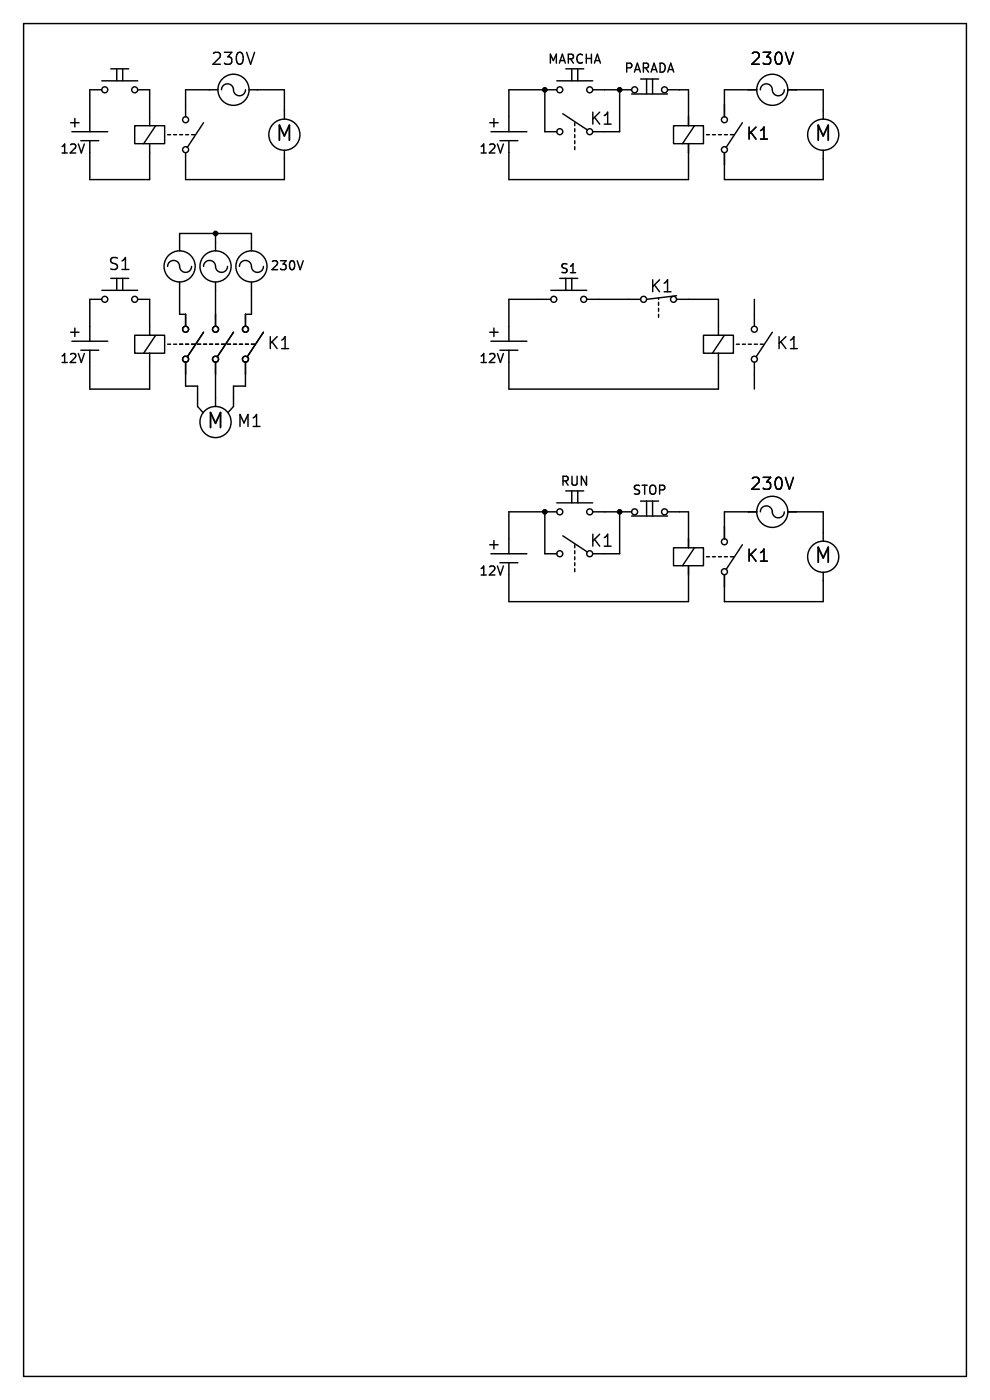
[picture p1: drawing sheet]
<svg xmlns="http://www.w3.org/2000/svg" width="210mm" height="297mm" viewBox="0 0 210 297" stroke-linecap="round" stroke-linejoin="round" font-family="sans-serif">
<g fill="none" stroke="#000" stroke-width=".3">
<path d="M5 5h200v287h-200zM21.6 19.1h-2.6v8.8M21.6 17.1h7.6M23.5 14.6h3.8M24.8 14.6v2.5M26 14.6v2.5M29.2 19.1h2.5v7.6M46.2 19.1h-6.8v5.7M47 19.1a1.31 1.31 0 0 1 1.5-1.3 1.31 1.31 0 0 1 1.1 1.6 1.27 1.27 0 0 0 1.4 .9 1.27 1.27 0 0 0 1.1-1.2M52.8 19.1h7.5v6.2M115.6 19.1v8.8h2.5M118.1 19.1h-10.2v8.8"/>
<path d="M118.1 17.1h7.6M121.3 14.6v2.5M122.6 14.6v2.5M125.7 19.1h8.3M131.4 19.1v8.8h-3.1M134 19.9h7.6M137.2 16.8v3.1M138.4 16.8v3.1M141.6 19.1h4.4v7.6M160.5 19.1h-6.8v5.7M161.3 19.1a1.31 1.31 0 0 1 1.5-1.3 1.31 1.31 0 0 1 1.1 1.6 1.27 1.27 0 0 0 1.4 .9 1.27 1.27 0 0 0 1.1-1.2M167.1 19.1h7.5v6.2"/>
<path d="M15 26h1.8M15.2 27.9h7.7M15.9 25.1v1.8M17.1 29.8h3.9M19 29.8v8.3h12.7v-7.6M28.6 26.7h6.3v3.8h-6.3zM33 26.7l-2.5 3.8M35.6 28.6h.6M36.8 28.6h.7M38.1 28.6h.6M39.4 28.6h.6M40.6 28.6h.7"/>
<path d="M43.2 26l-3.4 5.2M60.3 31.9v6.2h-20.9v-5.7M103.9 26h1.8M104.1 27.9h7.7M104.8 25.1v1.8M106 29.8h3.9M107.9 29.8v8.3h38.1v-7.6M119.4 24.1l5.2 3.5M121.9 26v.7M121.9 27.3v.6M121.9 28.6v.6M121.9 29.8v.7"/>
<path d="M121.9 31.1v.7M142.9 26.7h6.3v3.8h-6.3zM147.3 26.7l-2.5 3.8M149.9 28.6h.6M151.1 28.6h.7M152.4 28.6h.6M153.7 28.6h.6M154.9 28.6h.7M157.5 26l-3.4 5.2M174.6 31.9v6.2h-20.9v-5.7M24.8 59.1v2.5M26 59.1v2.5"/>
<path d="M35.6 56.5a1.31 1.31 0 0 1 1.4-1.2 1.31 1.31 0 0 1 1.1 1.5 1.27 1.27 0 0 0 1.4 1 1.27 1.27 0 0 0 1.1-1.3M38.1 59.8v6.9h1.3v2.5M38.1 53.2v-3.7h15.2v3.7M43.2 56.5a1.31 1.31 0 0 1 1.4-1.2 1.31 1.31 0 0 1 1.2 1.5 1.27 1.27 0 0 0 1.4 1 1.27 1.27 0 0 0 1.1-1.3M45.7 49.5v3.7M45.7 59.8v9.4M50.8 56.5a1.31 1.31 0 0 1 1.5-1.2 1.31 1.31 0 0 1 1.1 1.5 1.27 1.27 0 0 0 1.4 1 1.27 1.27 0 0 0 1.1-1.3M53.3 59.8v6.9h-1.2v2.5M64.3 55.3l-.6 1.9M118.7 59.1h3.9M120 59.1v2.5M121.3 59.1v2.5"/>
<path d="M15 70.5h1.8M15.2 72.4h7.7M15.9 69.6v1.8M17.1 74.3h3.9M19 74.3v8.3h12.7v-7.7M21.6 63.5h-2.6v8.9M21.6 61.6h7.6M28.6 71.1h6.3v3.8h-6.3zM29.2 63.5h2.5v7.6M33 71.1l-2.5 3.8M35.6 73h.6M36.8 73h.7"/>
<path d="M38.1 73h.6M39.4 73h.6M39.4 76.8v5.1h2.5v4.3l1.2 1.3M40.6 73h.7M41.9 73h.6M43.2 73h.6M43.2 70.5l-3.4 5.2M44.4 73h.7M45.7 73h.7M45.7 76.8v9.4M47 73h.6M48.3 73h.6"/>
<path d="M49.5 73h.7M49.5 70.5l-3.4 5.2M50.8 73h.6M52.1 73h.6M52.1 76.8v5.1h-2.6v4.3l-1.1 1.3M53.3 73h.7M55.9 70.5l-3.4 5.2M103.9 70.5h1.8M104.1 72.4h7.7M104.8 69.6v1.8M106 74.3h3.9M107.9 74.3v8.3h44.5v-7.7"/>
<path d="M116.8 63.5h-8.9v8.9M116.8 61.6h7.7M124.5 63.5h11.4M139.7 64.1v.7M139.7 65.4v.6M139.7 66.7v.6M143.5 63.5h8.9v7.6M143.5 62.7l-6.3 .8M149.2 71.1h6.4v3.8h-6.4zM153.7 71.1l-2.6 3.8M156.2 73h.6M157.5 73h.6"/>
<path d="M158.7 73h.7M160 73h.7M160 63.5v5.7M160 76.8v5.8M161.3 73h.6M163.8 70.5l-3.4 5.2M103.9 115.6h1.8M104.1 117.5h7.7M104.8 114.7v1.8M106 119.4h3.9M107.9 119.4v8.2h38.1v-7.6M115.6 108.6v8.9h2.5"/>
<path d="M118.1 108.6h-10.2v8.9M118.1 106.7h7.6M119.4 113.7l5.2 3.4M121.3 104.1v2.6M121.9 115.6v.6M121.9 116.8v.7M121.9 118.1v.6M121.9 119.4v.6M122.6 104.1v2.6M125.7 108.6h8.3M131.4 108.6v8.9h-3.1M134 109.5h7.6"/>
<path d="M137.2 106.3v3.2M138.4 106.3v3.2M141.6 108.6h4.4v7.6M142.9 116.2h6.3v3.8h-6.3zM147.3 116.2l-2.5 3.8M149.9 118.1h.6M151.1 118.1h.7M152.4 118.1h.6M153.7 118.1h.6M154.9 118.1h.7M157.5 115.6l-3.4 5.2M160.5 108.6h-6.8v5.7"/>
<path d="M161.3 108.6a1.31 1.31 0 0 1 1.5-1.3 1.31 1.31 0 0 1 1.1 1.6 1.27 1.27 0 0 0 1.4 .9 1.27 1.27 0 0 0 1.1-1.2M167.1 108.6h7.5v6.2M121.9 120.7v.6M174.6 121.4v6.2h-20.9v-5.7"/>
<circle cx="22.2" cy="19" r=".63"/>
<circle cx="28.6" cy="19" r=".63"/>
<circle cx="49.5" cy="19" r="3.3"/>
<circle cx="118.7" cy="19" r=".63"/>
<circle cx="125.1" cy="19" r=".63"/>
<circle cx="134.6" cy="19" r=".63"/>
<circle cx="141" cy="19" r=".63"/>
<circle cx="163.8" cy="19" r="3.3"/>
<circle cx="39.4" cy="31.7" r=".63"/>
<circle cx="39.4" cy="25.4" r=".63"/>
<circle cx="60.3" cy="28.6" r="3.3"/>
<circle cx="118.7" cy="27.9" r=".63"/>
<circle cx="125.1" cy="27.9" r=".63"/>
<circle cx="153.7" cy="25.4" r=".63"/>
<circle cx="153.7" cy="31.7" r=".63"/>
<circle cx="174.6" cy="28.6" r="3.3"/>
<circle cx="38.1" cy="56.5" r="3.3"/>
<circle cx="45.7" cy="56.5" r="3.3"/>
<circle cx="53.3" cy="56.5" r="3.3"/>
<circle cx="22.2" cy="63.5" r=".63"/>
<circle cx="28.6" cy="63.5" r=".63"/>
<circle cx="39.4" cy="76.2" r=".63"/>
<circle cx="39.4" cy="69.8" r=".63"/>
<circle cx="45.7" cy="69.8" r=".63"/>
<circle cx="45.7" cy="76.2" r=".63"/>
<circle cx="52.1" cy="69.8" r=".63"/>
<circle cx="52.1" cy="76.2" r=".63"/>
<circle cx="117.5" cy="63.5" r=".63"/>
<circle cx="123.8" cy="63.5" r=".63"/>
<circle cx="136.5" cy="63.5" r=".63"/>
<circle cx="142.9" cy="63.5" r=".63"/>
<circle cx="160" cy="69.8" r=".63"/>
<circle cx="160" cy="76.2" r=".63"/>
<circle cx="45.7" cy="89.5" r="3.3"/>
<circle cx="118.7" cy="108.6" r=".63"/>
<circle cx="118.7" cy="117.5" r=".63"/>
<circle cx="125.1" cy="117.5" r=".63"/>
<circle cx="125.1" cy="108.6" r=".63"/>
<circle cx="134.6" cy="108.6" r=".63"/>
<circle cx="141" cy="108.6" r=".63"/>
<circle cx="153.7" cy="114.9" r=".63"/>
<circle cx="163.8" cy="108.6" r="3.3"/>
<circle cx="174.6" cy="118.1" r="3.3"/>
<circle cx="153.7" cy="121.3" r=".63"/>
</g>
<g fill="#000" stroke="#000" stroke-width=".3">
<circle cx="115.6" cy="19.1" r=".46"/>
<circle cx="131.4" cy="19.1" r=".46"/>
<circle cx="45.7" cy="49.5" r=".46"/>
<circle cx="115.6" cy="108.6" r=".46"/>
<circle cx="131.4" cy="108.6" r=".46"/>
</g>
<g font-size="4.4">
<text x="58.3" y="30.7">M</text>
<text x="172.6" y="30.7">M</text>
<text x="43.7" y="91.6">M</text>
<text x="172.6" y="120.2">M</text>
</g>
<g font-size="3.5">
<text x="44.7" y="14.4">230V</text>
<text x="159" y="14.4">230V</text>
<text x="125" y="27.1">K1</text>
<text x="158.2" y="30.2">K1</text>
<text x="22.9" y="57.9">S1</text>
<text x="137.7" y="62.6">K1</text>
<text x="56.6" y="74.7">K1</text>
<text x="164.5" y="74.7">K1</text>
<text x="50.2" y="91.2">M1</text>
<text x="159" y="104.5">230V</text>
<text x="125" y="116.6">K1</text>
<text x="158.2" y="119.8">K1</text>
</g>
<g font-size="2.7">
<text x="116.1" y="14">MARCHA</text>
<text x="132.3" y="15.9">PARADA</text>
<text x="12.6" y="33.1">12V</text>
<text x="101.5" y="33.1">12V</text>
<text x="57.2" y="57.8">230V</text>
<text x="118.6" y="58.5">S1</text>
<text x="12.6" y="77.5">12V</text>
<text x="101.5" y="77.5">12V</text>
<text x="118.8" y="103.6">RUN</text>
<text x="134" y="105.5">STOP</text>
<text x="101.5" y="122.6">12V</text>
</g>
</svg>
